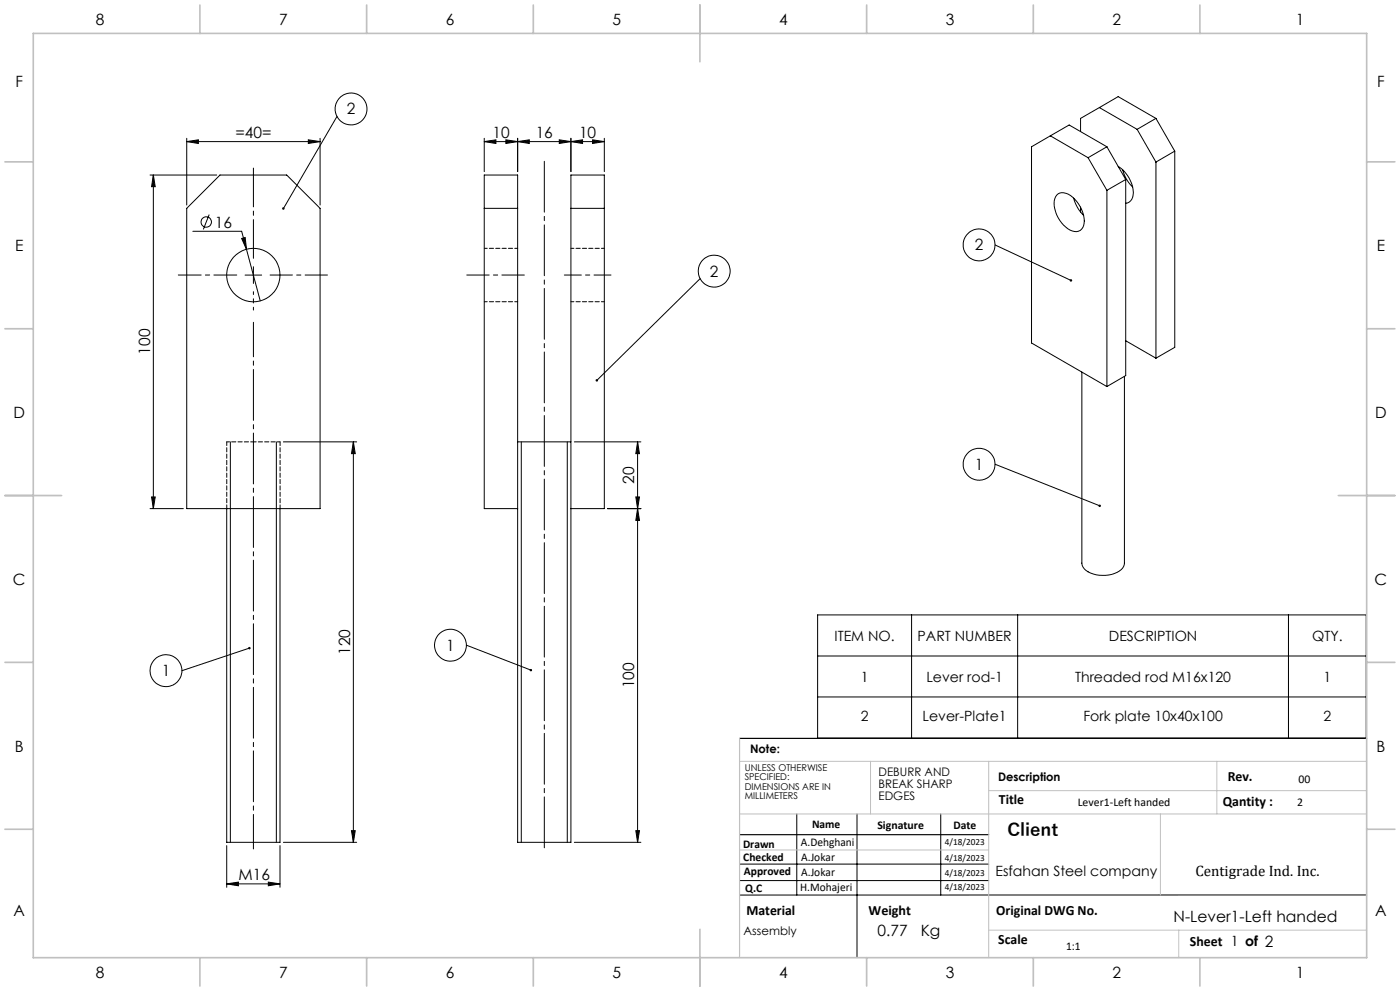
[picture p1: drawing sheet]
<svg xmlns="http://www.w3.org/2000/svg" width="420mm" height="297mm" viewBox="0 0 420 297" stroke-linecap="round" stroke-linejoin="round" font-family="sans-serif">
<g fill="none" stroke="#000" stroke-width=".3">
<path d="M101.1 34.9l-16.1 27.6M329.8 32.2l-5.6 3.3v3.9M329.8 32.2l11.3 6.6M329.8 32.2l5.7-3.2 11.3 6.5M341.1 38.8l5.7 9.8M346.8 35.5l-5.7 3.3M346.8 35.5l5.6 9.8M45 52.5h20M46 52.5l.6 3.4h-1.1zM46 52.5v99.9M56 42.4l3.5-.5v1.1zM56 42.4h40"/>
<path d="M56 41.4v20.1M66 52.5h20l10 9.9v90h-40v-90zM92.5 41.9l3.5 .5-3.5 .6zM96 41.4v20.1M145.3 42.4l3.5-.5v1.1zM145.3 41.4v10M151.8 41.9l3.5 .5-3.5 .6zM155.3 42.4l3.5-.5v1.1zM155.3 41.4v10M167.8 41.9l3.5 .5-3.5 .6zM171.3 42.4l3.5-.5v1.1zM171.3 41.4v10"/>
<path d="M177.8 41.9l3.5 .5-3.5 .6zM181.3 41.4v10M181.3 42.4h-36M315.1 40.7l5.6-3.2 11.4 6.5M315.1 40.7l-5.6 3.3v58.8l22.6 13M315.1 40.7l11.3 6.6M317 58.5a3.4 3.4 0 0 1 4.8 .6 9.4 9.4 0 0 1 3.3 8.5 2.6 2.6 0 0 1-4 1.4 9.3 9.3 0 0 1-4.7-9.5zM322.1 59.4l1 2.5 2 2.7M326.4 47.3l5.7 9.7M332.1 44l-5.7 3.3M332.1 57v58.8M332.1 44l5.6 9.8"/>
<path d="M335.5 49.9a9.4 9.4 0 0 1 4.3 9.2 2.47 2.47 0 0 1-2.1 1.8M336.8 50.9l1 2.6 2 2.6M337.7 53.8l-5.6 3.2M337.7 53.8v58.8l-5.6 3.2M346.8 48.6v58.7M352.4 45.3l-5.6 3.3M352.4 45.3v58.8l-5.6 3.2M57.9 69.3h14.6l5.6 20.9M62.8 64.3l-1.8 4.5M72.5 71.5l1.1-.3 .3 3.5zM76 79.9v5M145.3 62.4h10"/>
<path d="M171.3 62.4h10M298.5 73.4l22.8 10.6M324.2 62.1v1.4M73.5 82.4h5M210 83.5l-31 30.5M324.6 111.5v57.3a3.9 3.9 0 0 0 3.3 3.2 9 9 0 0 0 8.9-1.8l.5-1.4v-56M337.7 102.1l9.1 5.2M69.1 132.4v120M82.9 132.4v120M85 132.4h22M106 132.4l.6 3.6h-1.2zM106 132.4v120"/>
<path d="M155.3 132.4h16M156.4 132.4v120M170.2 132.4v120M172.3 132.4h20M191.3 132.4l.5 3.6h-1.1zM191.3 132.4v120M298.5 139.1l31.4 12.5M45 152.4h10M45.5 148.9h1.1l-.6 3.5zM68 152.4v100h16v-100M155.3 152.4h-10v-99.9h10v199.9h16v-199.9h10v99.9h-10M182.3 152.4h10"/>
<path d="M190.7 148.9h1.1l-.5 3.5zM191.3 152.4l.5 3.6h-1.1zM74.8 194.2l-20.2 6.8M139.9 193.4l19.4 7.4M245.3 184.3h164.6v36.9h-164.6zM245.3 196.6h164.6M273.5 184.3v36.9M305.3 184.3v36.9M386.5 184.3v36.9M245.3 208.9h164.6M68 253.4v12.5M84 253.4v12.5"/>
<path d="M85 252.4h22M105.4 249h1.2l-.6 3.4zM172.3 252.4h20M190.7 249h1.1l-.5 3.4zM221.9 259h74.7M239 243.9v24.3M257.1 243.9v43.1M282.2 243.9v24.3M68 264.9l3.5-.5v1.1zM68 264.9h16M80.5 264.4l3.5 .5-3.5 .6zM221.9 263.9h74.7"/>
<path d="M410 268.2h-188.1"/>
<circle cx="105.3" cy="32.7" r="4.8"/>
<circle cx="61.9" cy="66.5" r="1.56"/>
<circle cx="293.7" cy="73.4" r="4.8"/>
<circle cx="76" cy="82.4" r="8"/>
<circle cx="214.3" cy="81.3" r="4.8"/>
<circle cx="293.7" cy="139.1" r="4.8"/>
<circle cx="135.1" cy="193.4" r="4.8"/>
<circle cx="49.8" cy="201" r="4.8"/>
</g>
<path d="M76 96.6v157.8" fill="none" stroke="#000" stroke-width=".3" stroke-dasharray="15.2 1.3 1.3 1.3" stroke-dashoffset="4.9"/>
<path d="M183.3 82.4h-14" fill="none" stroke="#000" stroke-width=".3" stroke-dasharray="15.2 1.3 1.3 1.3" stroke-dashoffset="10.1"/>
<path d="M81 82.4h17.2M140 82.4h17.3" fill="none" stroke="#000" stroke-width=".3" stroke-dasharray="15.2 1.3 1.3 1.3" stroke-dashoffset="8.5"/>
<path d="M163.3 48v206.4" fill="none" stroke="#000" stroke-width=".3" stroke-dasharray="15.2 1.3 1.3 1.3" stroke-dashoffset="-.3"/>
<path d="M221.9 221.3h188.1M221.9 250.2h74.7" fill="none" stroke="#000" stroke-width=".35"/>
<path d="M221.9 228.2h188.1M261.2 228.2v15.7M296.6 228.2v58.8M296.6 237h113.4M365.1 228.2v15.7M221.9 243.9h188.1M221.9 254.7h74.7M348.1 243.9v24.3M296.6 278.8h113.4M353.6 278.8v8.2" fill="none" stroke="#c0c0c0" stroke-width=".3"/>
<path d="M221.9 221.3v65.7" fill="none" stroke="#c0c0c0" stroke-width=".35"/>
<g fill="none" stroke="#c0c0c0" stroke-width=".5">
<path d="M10 10h400v277h-400zM60 1.5v8.5M110 1.5v8.5M160 1.5v8.5M210 1.5v17M260 1.5v8.5M310 1.5v8.5M360 1.5v8.5M1.5 48.5h8.5M410 48.5h8.5M1.5 98.5h8.5M410 98.5h8.5"/>
<path d="M1.5 148.5h17M401.5 148.5h17M1.5 198.5h8.5M410 198.5h8.5M1.5 248.5h8.5M410 248.5h8.5M210 278.5v17M60 287v8.5M110 287v8.5M160 287v8.5M260 287v8.5M310 287v8.5"/>
<path d="M360 287v8.5"/>
</g>
<path d="M76 77.4v-27" fill="none" stroke="#000" stroke-width=".3" stroke-dasharray="15.2 1.3 1.3 1.3" stroke-dashoffset="3.6"/>
<path d="M71 82.4h-17.5" fill="none" stroke="#000" stroke-width=".3" stroke-dasharray="15.2 1.3 1.3 1.3" stroke-dashoffset="8.4"/>
<path d="M76 87.4v5.5" fill="none" stroke="#000" stroke-width=".3" stroke-dasharray="15.2 1.3 1.3 1.3" stroke-dashoffset="14.4"/>
<g fill="#000">
<path d="M46 52.5l.6 3.4h-1.1zM45.5 148.9h1.1l-.6 3.5zM191.3 132.4l.5 3.6h-1.1zM190.7 148.9h1.1l-.5 3.5zM191.3 152.4l.5 3.6h-1.1zM190.7 249h1.1l-.5 3.4z"/>
<path d="M92.5 41.9l3.5 .5-3.5 .6zM56 42.4l3.5-.5v1.1z"/>
<path d="M155.3 42.4l3.5-.5v1.1zM167.8 41.9l3.5 .5-3.5 .6z"/>
<path d="M72.5 71.5l1.4 3.2-.3-3.5zM145.3 42.4l3.5-.5v1.1zM151.8 41.9l3.5 .5-3.5 .6z"/>
<path d="M84.7 62.3l.1 .5 .2-.3-.2 .3a.38 .38 0 0 0 .5-.1 .38 .38 0 0 0-.1-.5 .38 .38 0 0 0-.5 .1zM74.6 194a.37 .37 0 0 0 .1 .6 .37 .37 0 0 0 .5-.5l-.4 .1 .4-.1-.3-.2zM178.8 113.8v.5l.2-.3-.2 .3a.36 .36 0 0 0 .5-.1 .36 .36 0 0 0 0-.5 .36 .36 0 0 0-.5 .1zM159 200.6v.4l.5 .1-.2-.3 .3 .2-.1-.4z"/>
<path d="M321 83.8v.5h.5l.1-.1-.3-.2 .3 .2v-.4zM329.6 151.4l.1 .5h.5l-.3-.3 .3 .1-.1-.4z"/>
<path d="M105.4 249h1.2l-.6 3.4zM106 132.4l.6 3.6h-1.2z"/>
<path d="M80.5 264.4l3.5 .5-3.5 .6zM68 264.9l3.5-.5v1.1zM177.8 41.9l3.5 .5-3.5 .6zM171.3 42.4l3.5-.5v1.1z"/>
</g>
<path d="M155.3 74.4h-10M181.3 74.4h-10M145.3 90.4h10M171.3 90.4h10M68 132.4h8M76 132.4h8" fill="none" stroke="#000" stroke-width=".3" stroke-dasharray="1.3 .6" stroke-dashoffset=".4"/>
<path d="M68 132.4v20M84 152.4v-20" fill="none" stroke="#000" stroke-width=".3" stroke-dasharray="1.3 .6" stroke-dashoffset=".2"/>
<text font-size="5.3" x="302.2" y="250.7">Client</text>
<g font-size="4.7">
<text x="28.7" y="7.6">8</text>
<text x="83.7" y="7.6">7</text>
<text x="133.7" y="7.6">6</text>
<text x="183.7" y="7.6">5</text>
<text x="233.7" y="7.6">4</text>
<text x="283.7" y="7.6">3</text>
<text x="333.7" y="7.6">2</text>
<text x="388.7" y="7.6">1</text>
<text x="4.6" y="26.1">F</text>
<text x="413.1" y="26.1">F</text>
<text x="104" y="34.3">2</text>
<text x="70.6" y="41.4">=40=</text>
<text x="147.7" y="41.4">10</text>
<text x="160.7" y="41.4">16</text>
<text x="173.7" y="41.4">10</text>
<text x="64.5" y="68.2">16</text>
<text x="4.5" y="75.3">E</text>
<text x="292.5" y="75">2</text>
<text x="413" y="75.3">E</text>
<text x="213" y="82.9">2</text>
<text x="45" y="106.3" transform="rotate(-90 45 106.3)">100</text>
<text x="4" y="125.3">D</text>
<text x="412.5" y="125.3">D</text>
<text x="292.5" y="140.7">1</text>
<text x="190.3" y="145" transform="rotate(-90 190.3 145)">20</text>
<text x="3.9" y="175.3">C</text>
<text x="412.4" y="175.3">C</text>
<text x="105" y="196.3" transform="rotate(-90 105 196.3)">120</text>
<text x="133.9" y="195">1</text>
<text x="48.5" y="202.6">1</text>
<text x="190.3" y="206.3" transform="rotate(-90 190.3 206.3)">100</text>
<text x="4.4" y="225.3">B</text>
<text x="412.9" y="225.3">B</text>
<text x="71.6" y="263.9">M16</text>
<text x="4" y="274.6">A</text>
<text x="412.5" y="274.6">A</text>
<text x="263.3" y="280.5">0.77</text>
<text x="276.2" y="280.5">Kg</text>
<text x="352.1" y="276.4">N-Lever1-Left handed</text>
<text x="28.7" y="293.1">8</text>
<text x="83.7" y="293.1">7</text>
<text x="133.7" y="293.1">6</text>
<text x="183.7" y="293.1">5</text>
<text x="233.7" y="293.1">4</text>
<text x="283.7" y="293.1">3</text>
<text x="333.7" y="293.1">2</text>
<text x="388.7" y="293.1">1</text>
</g>
<text font-size="4.5" x="358.6" y="262.6">Centigrade Ind. Inc.</text>
<g font-size="4.2">
<text x="250.4" y="192">ITEM NO.</text>
<text x="275.3" y="192">PART NUMBER</text>
<text x="332.7" y="192">DESCRIPTION</text>
<text x="393.6" y="192">QTY.</text>
<text x="258.2" y="204.3">1</text>
<text x="277.9" y="204.3">Lever rod-1</text>
<text x="322.5" y="204.3">Threaded rod M16x120</text>
<text x="397.1" y="204.3">1</text>
<text x="258.2" y="216.2">2</text>
<text x="276.8" y="216.2">Lever-Plate1</text>
<text x="325" y="216.2">Fork plate 10x40x100</text>
<text x="397.1" y="216.2">2</text>
<text x="368.3" y="234.1">Rev.</text>
<text x="299.7" y="240.9">Title</text>
<text x="366.8" y="241.6">Qantity :</text>
<text x="298.6" y="262.6">Esfahan Steel company</text>
<text x="223.9" y="274.2">Material</text>
<text x="260.6" y="274.2">Weight</text>
<text x="298.9" y="274.2">Original DWG No.</text>
<text x="299.5" y="282.8">Scale</text>
<text x="357" y="283.6">Sheet 1 of 2</text>
</g>
<g font-size="3.5">
<text x="225" y="225.7">Note:</text>
<text x="263.6" y="232.6">DEBURR AND</text>
<text x="263.6" y="236.1">BREAK SHARP</text>
<text x="263.6" y="239.7">EDGES</text>
<text x="299.4" y="234.1">Description</text>
<text x="389.6" y="234.7">00</text>
<text x="323.3" y="241.6">Lever1-Left handed</text>
<text x="389.2" y="241.6">2</text>
<text x="243.6" y="248.1">Name</text>
<text x="263.2" y="248.5">Signature</text>
<text x="286" y="248.5">Date</text>
<text x="222.9" y="254">Drawn</text>
<text x="240.3" y="253.6">A.Dehghani</text>
<text x="240.4" y="257.9">A.Jokar</text>
<text x="223" y="258.1">Checked</text>
<text x="223.2" y="262.1">Approved</text>
<text x="240.4" y="262.4">A.Jokar</text>
<text x="223.6" y="267.4">Q.C</text>
<text x="240.1" y="267.1">H.Mohajeri</text>
<text x="223.1" y="280.2">Assembly</text>
<text x="319.8" y="284.6">1:1</text>
</g>
<g font-size="2.8">
<text x="223.4" y="231">UNLESS OTHERWISE</text>
<text x="223.4" y="233.8">SPECIFIED:</text>
<text x="223.4" y="236.7">DIMENSIONS ARE IN</text>
<text x="223.4" y="239.5">MILLIMETERS</text>
<text x="283.5" y="253.2">4/18/2023</text>
<text x="283.5" y="258.1">4/18/2023</text>
<text x="283.5" y="262.7">4/18/2023</text>
<text x="283.5" y="266.6">4/18/2023</text>
</g>
</svg>
